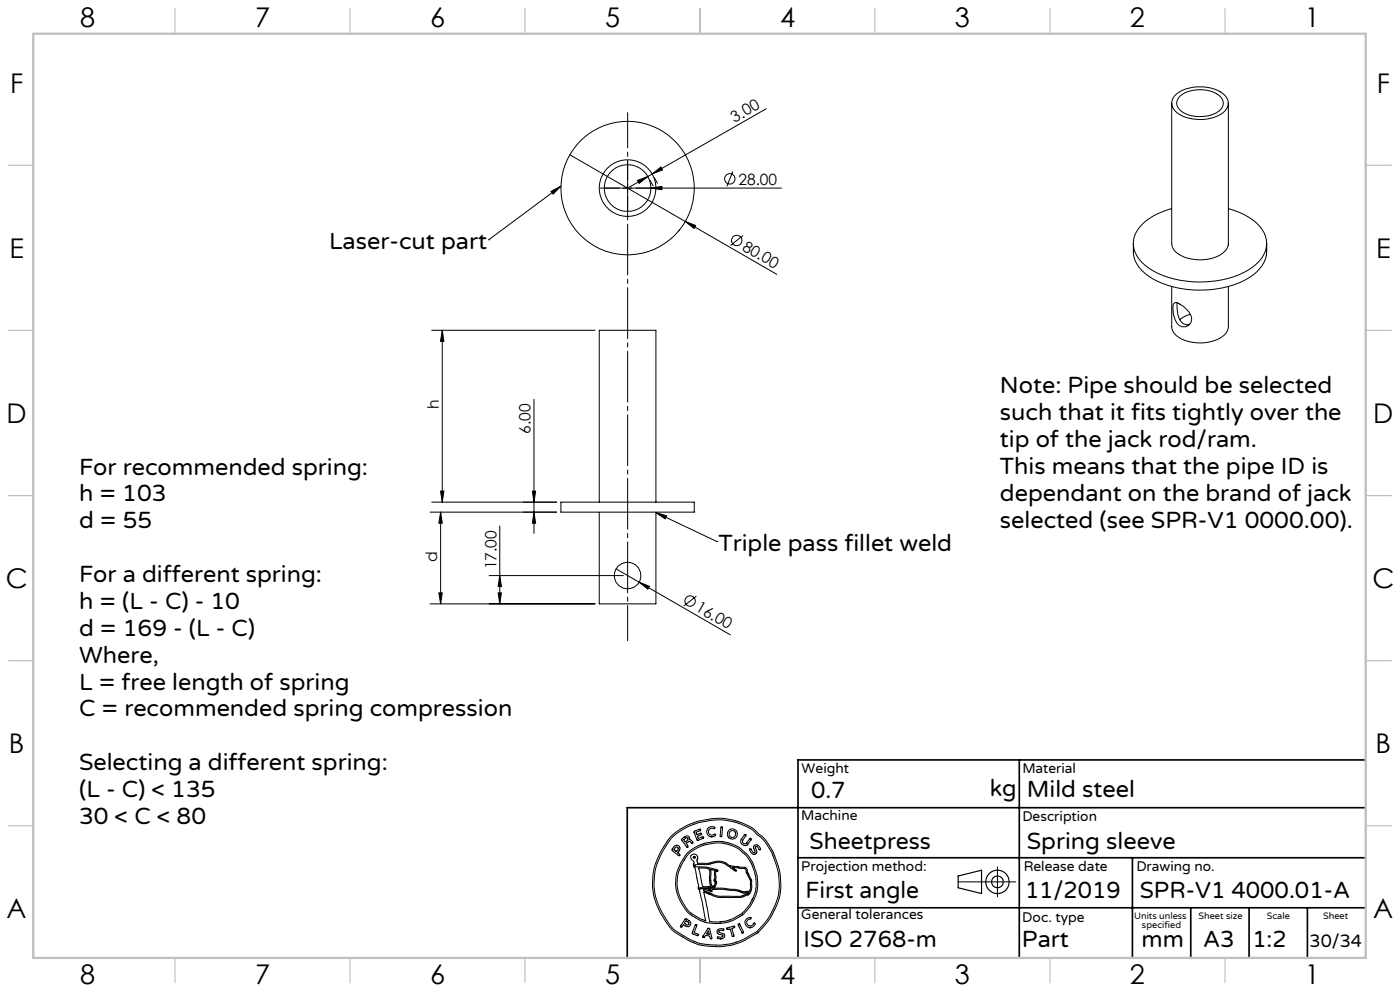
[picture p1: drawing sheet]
<svg xmlns="http://www.w3.org/2000/svg" width="420mm" height="297mm" viewBox="0 0 420 297" stroke-linecap="round" stroke-linejoin="round" font-family="sans-serif">
<g fill="none" stroke="#000" stroke-width=".3">
<path d="M229.9 32.6l-34.2 19.5M351.5 30.9v42.1a4.3 4.3 0 0 0 2.9 3.7 12.5 12.5 0 0 0 12.9-1.2 3.4 3.4 0 0 0 1.2-2.5v-42.1M352.4 28.7a12.1 12.1 0 0 1 15.1-.1 3.4 3.4 0 0 1-.9 5.4 12.7 12.7 0 0 1-13.8-.5 3.3 3.3 0 0 1-.4-4.8zM354.2 28.7a10.1 10.1 0 0 1 12.1 .4 2.98 2.98 0 0 1-1.6 4.8 10.5 10.5 0 0 1-10.7-.9 2.74 2.74 0 0 1 .2-4.3zM165.3 57.4l3-1.6-2.4 2.4zM168.3 55.8l-21.7 16.1M171 46.4l62 35.8M180 56.4h54.5M188.3 48.1v5.7M188.3 55.1v2.5M188.3 58.9v5.7M191.2 54.1l3.1-1.2-2.6 2.1z"/>
<path d="M194.3 52.9l-5.5 3.2M195 54l.9 1.7M195.3 56.4l3.3-.5v1zM195.7 52.1l-1.4 .8M195.7 52.1l2.6-2 .5 .8zM196.3 53.3l.9 1.6M219.9 51.4l-1.8 4.4M146.6 71.9h.1M205.6 66.4l3.1 1.2-.5 .9zM222.9 70.6l-3.8 3M340 73a9.4 9.4 0 0 0 4.7 9.9 30.7 30.7 0 0 0 29.9 .4 10 10 0 0 0 5.4-10.3M351.5 62.5a16.3 16.3 0 0 0-11 7.8 7.8 7.8 0 0 0 3.1 9.3 28.5 28.5 0 0 0 21.5 4.5 20.1 20.1 0 0 0 13.5-6.9 7.6 7.6 0 0 0-1.7-10.4 20.6 20.6 0 0 0-8.4-4.3"/>
<path d="M129.5 99h49M132.7 99v51.5M132.7 99l.5 3.3h-1zM351.5 85.9v12a5.5 5.5 0 0 0 5 4.4 12.3 12.3 0 0 0 10.8-1.9 3.6 3.6 0 0 0 1.2-2.5v-12M352.3 90.8a4.3 4.3 0 0 1 3.6 1.8 3.2 3.2 0 0 1 .7 4.9 2.66 2.66 0 0 1-4.2-1.9 8.7 8.7 0 0 1-.4-4.4zM353.2 90.8l-.1 .9a6.6 6.6 0 0 0 1.9 5.3l1.1 .4 .7-.2M357.1 94.2l-1.4 .5-1.8 1.1M160.2 119.7v40.1M129 153.5h38M129.5 150.5h37.5M132.2 147.2h1l-.5 3.3zM132.2 153.5v27.5"/>
<path d="M132.2 153.5l.5 3.3h-1zM149.9 157.7v23.3M159.7 147.2h1l-.5 3.3zM160.2 153.5l.5 3.3h-1zM168.3 150.5h40v3h-40zM179.8 153.5v27.5h17v-27.5M179.8 150.5v-51.5h17v51.5M196.8 153.6l3.2 1-.5 .9zM196.8 153.6l18.2 8.7M131.7 177.7h1l-.5 3.3zM146.8 172.5h40.2M149.4 177.7h1l-.5 3.3z"/>
<path d="M149.9 172.5l.5 3.3h-1zM184.8 170.5l34.3 19.7M191.7 174.5l3.1 1.2-.5 .9zM208.9 178.6l-3.8 3M215 162.3h.1M129 181h49.5M201.2 250.8l3.2-2.5 3.4-1.6 1.8-.6 3.4-.7 3.2-.2 4.1 .6 3.3 1.2 2.4 1.4 3.1 2.6 2.7 4.1 1.5 4 .7 2.8 .2 4.3-.5 3.2-2.2 5.1-1.7 2.3-2.5 2.8-3.9 2.2-2.4 1-2.1 .6-3.7 .3-4.1-.3-2.1-.5-3-1.4-4.5-2.9-2.2-3.1-2.1-3.9-1-2.8-.4-2.8 .1-3.9 .7-3.3 2-4.3zM201.8 250.8l3.3-2.4 3.5-1.5 4.6-1.1 3.7-.1 3.6 .7 3.8 1.5 1.4 .8 3.2 2.9 2.6 3.9 1.2 3.2 .9 3.2 .2 4.2-.5 3-.9 2.6-1.3 2.6-1.2 1.7-2.9 3.3-4.1 2.3-3.4 1.2-3 .4h-2.8l-3.5-.4-2.8-1-4.2-2.5-1.7-1.4-2.3-3.4-1.7-3.3-1-3.1-.3-3.2 .3-3.7 .6-2.4 1.8-3.8zM202.4 253.6l.8-.3 .7 .6v.7l-.6 .9 .7 .6-.1 .3h-.3l-2-1.6zM202.7 254l.5-.2 .3 .4-.6 1-.7-.5zM204.5 251.4l1.2-.8h.7l.5 .5v.6l.5 .1 .5 .8-.3 .2-.7-.6-.4 .1-.6 .4 .5 .8-.3 .4-1.6-2.1zM205.1 251.6l.9-.6 .4 .3v.4l-.8 .6z"/>
<path d="M206.1 253.9h.1M206.4 256.1l1.9-1.5 3.3-1.5 3.6-.5 3.1 .4 3.1 1.3 2 1.6 1.9 2.7 .8 1.9 .7 2.7-.1 3.7-.8 2.2-1.7 2.9-1.6 1.8-3.1 1.7-1.8 .6-1.8 .2-2.4-.1a.7 .7 0 0 1-.8-.9l-1.6-8 4.5 1.7 6.9-.1 2.1-.8 .5-.7 .4-1.3v-2.2l-1.3-2.5-.1-.9-.5-.5-4.5-.5-1.7-1-1.5-.4-1.3 .1-2.1 .6h-3.2l-.2-1.1 .2-.6-.2-.7-.7-.4-.9 .2-.3 .4 .1 .6 .9 1-.1 1.4 .5 .7 1 5.3-.2 .6 .4 .5 .3 1.1 1.6 8.2-1.4-.6-3.1-1.8-.8-.7-2-3.1-1.1-3-.2-2.4 .4-2.8 1.1-2.8zM208.2 249.2l1.9-.7v.5l-1.3 .4v.3l.3 .5 1.1-.5 .3 .2-.1 .3-1.2 .4 .3 .7 1.3-.5 .2 .1v.3l-1.8 .6zM209.3 251.9h.1M212.4 248.2l.9-.4 1.1 .1-.1 .5-.9-.2-.6 .3-.3 .9 .6 .8 .8 .1 .6-.3 .2 .4-1 .4-1.2-.3-.5-1.1zM213.3 250.8h.1M216.4 247.8h.2l.2 .4-.3 2.4-.3 .2-.2-.4zM223.3 250.2l.4-.1 .1 .3-1.1 1.6 .4 .8h.7l1.2-1.6 .4 .2-1 1.6-.6 .4-1.1-.3-.5-.9 .2-.7zM224.9 254.5l.3-.1 .6 .9 .6 .2-.3-1.8 .5-.5 .8 .2 .8 1-.3 .3-.7-1h-.5l-.1 .4 .4 1.4-.6 .6-1-.5zM226.1 256h.1M299.2 259.8v9M202.9 266.9l-.2-2.4 .3-3 1.1-2.6 1.6-2.6 1.5-1.5 2.2-1.3 2-.8 2.4-.4 2.3-.1 2.3 .4 3.4 1.4 2.2 1.9 1.2 1.7 .9 1.7 1.1 3.3 .1 2.8-.2 1.8-.6 1.8-1.5 2.7-2.4 2.6-2.7 1.5-2.3 .8-2.8 .2-3.1-.3-2-.8-2.4-1.5-1.1-.8-1.7-2.6-1-2-.6-1.9"/>
<path d="M205.6 275.4l.3-.1 1.1 .9 .2 1-.4 .4-.7 .1-1.1-.6-.5 .7h-.3v-.3zM205.8 275.9l.9 .6-.1 .6-.4 .1-.9-.5zM208.6 277.2l.3-.1 .2 .3-.9 2.1 1.2 .5 .1 .2-.2 .3-1.7-.8zM210.1 266.4h.1M210.2 266.4l6.5-.2 4.2 .4 2.2 .7h.4M211 266.7h1l1.5 .5 .1-.6 3-.1 4.4 .5 2 .7 1.7-.2-.5 .4-2.1 .7h-6l-1.9-.4-3.1-1.2zM212 260.3l-2.4-.2 1.1 5.6 2.5-.1-.4-1.9 .1-2.6-.2-.7-.7-.1M212.4 278.2l.5 .2 .7 2.6-.2 .3h-.3l-.2-.7-.2-.1-1-.2-.4 .6-.4-.1zM212.5 278.9l.3 1.1-.9-.1zM212.6 266.6h-.1M212.7 266.6h.5l.1 .2zM213.1 260.6l1.4 .2v2.3l-.3 .8 .4 .7-.4 .9-.3 .1h-.3l-.3-1v-3.1z"/>
<path d="M214.8 260.9l.1 .1M214.8 261v2.2l-.2 .6 .4 .5v.4l-.5 1-.6 .3-4.1 .1 .3 .3M214.9 261l.3 .2 .2-.3-.6-.3-2.7-.7-3.5-.2-.2-.5 3.8-.1 2.5-.6 1.2-.1 1.5 .5 3.3 2.2 .2-.3-1.2-.8 3.8 .3 1.7 3.9v1.8l-.3 1.1-1.4 .2M215.2 278.8l.8-.5 1.1 .2-.1 .4-.9-.1-.5 .3 .2 .4 1.5 .5 .1 .6-.4 .6-1 .2-.8-.3 .2-.4 1 .2 .5-.3-.1-.4-1.5-.5-.2-.4zM216 276.3h.1M218.1 278.2l2.1-.7 .2 .2-.1 .3-.8 .2 .7 2.2-.1 .3-.5-.2-.6-2.1-.8 .2zM221.5 277l.4-.1 1.1 2.4v.2h-.4zM222.7 279.6h.1M223.5 267.3h.1M223.9 275.4l1.3-.4v.3l-.6 .3-.5 .4v.9l.5 .6h.6l1.2-.9 .2 .3-.4 .6-1.1 .6-1.1-.5-.5-1zM224.9 278h.1M287.4 264.3h17.3"/>
<path d="M213.2 281.3h.1M216 281.4h.1"/>
<circle cx="188.3" cy="56.4" r="20"/>
<circle cx="188.3" cy="56.4" r="7"/>
<circle cx="188.3" cy="56.4" r="8.5"/>
<circle cx="219" cy="53.6" r="1.55"/>
<circle cx="221" cy="72.1" r="1.56"/>
<circle cx="188.3" cy="172.5" r="4"/>
<circle cx="207" cy="180.1" r="1.55"/>
<circle cx="208.3" cy="256.9" r=".26"/>
<circle cx="219.7" cy="250" r="1.51"/>
<circle cx="219.7" cy="250" r="1.01"/>
</g>
<g fill="none" stroke="#000" stroke-width=".35">
<path d="M287.4 262.5l7.1-1.7v7l-7.1-1.7z"/>
<circle cx="299.2" cy="264.3" r="3.5"/>
<circle cx="299.2" cy="264.3" r="1.75"/>
</g>
<path d="M188.3 33.8v158.2" fill="none" stroke="#000" stroke-width=".3" stroke-dasharray="15.2 1.3 1.3 1.3" stroke-dashoffset="4.7"/>
<path d="M305.8 227.7v59.2M409.7 227.7h-170.3v59.2M239.4 257.1h170.3M339.7 257.1v29.9M409.7 242.1h-221.5v45M239.4 272.1h170.3M357.2 272.1v14.8M374.7 272.1v14.8M392.2 272.1v14.8" fill="none" stroke="#000" stroke-width=".5"/>
<g fill="none" stroke="#c0c0c0" stroke-width=".35">
<path d="M52.5 2.5v7.5M105 2.5v7.5M157.5 2.5v7.5M210 2.5v7.5M262.5 2.5v7.5M315 2.5v7.5M367.5 2.5v7.5M2.5 49.5h7.5M410 49.5h7.5M2.5 99h7.5M410 99h7.5M2.5 148.5h7.5"/>
<path d="M410 148.5h7.5M2.5 198h7.5M410 198h7.5M2.5 247.5h7.5M410 247.5h7.5M52.5 287v7.5M105 287v7.5M157.5 287v7.5M210 287v7.5M262.5 287v7.5M315 287v7.5M367.5 287v7.5"/>
</g>
<path d="M10 10.1h399.7v277h-399.7z" fill="none" stroke="#c0c0c0" stroke-width=".7"/>
<g fill="#000">
<path d="M195.3 56.4l3.3-.5v1z"/>
<path d="M191.2 54.1l3.1-1.2-2.6 2.1zM195.7 52.1l2.6-2 .5 .8z"/>
<path d="M132.2 153.5l.5 3.3h-1zM131.7 177.7h1l-.5 3.3zM149.9 172.5l.5 3.3h-1zM149.4 177.7h1l-.5 3.3zM132.7 99l.5 3.3h-1zM132.2 147.2h1l-.5 3.3z"/>
<path d="M160.2 153.5l.5 3.3h-1zM159.7 147.2h1l-.5 3.3z"/>
<path d="M196.8 153.6l3.2 1-.5 .9zM165.3 57.4l3-1.6-2.4 2.4z"/>
<path d="M191.7 174.5l2.6 2.1 .5-.9zM205.6 66.4l2.6 2.1 .5-.9z"/>
</g>
<g font-size="8.1">
<text x="24" y="8">8</text>
<text x="76.5" y="8">7</text>
<text x="129" y="8">6</text>
<text x="181.5" y="8">5</text>
<text x="234" y="8">4</text>
<text x="286.5" y="8">3</text>
<text x="339" y="8">2</text>
<text x="391.5" y="8">1</text>
<text x="3" y="27.7">F</text>
<text x="413" y="27.7">F</text>
<text x="2.8" y="77.2">E</text>
<text x="412.8" y="77.2">E</text>
<text x="2" y="126.7">D</text>
<text x="412" y="126.7">D</text>
<text x="1.7" y="176.2">C</text>
<text x="411.7" y="176.2">C</text>
<text x="2.7" y="225.7">B</text>
<text x="412.7" y="225.7">B</text>
<text x="2" y="275.2">A</text>
<text x="412" y="275.2">A</text>
<text x="24" y="295">8</text>
<text x="76.5" y="295">7</text>
<text x="129" y="295">6</text>
<text x="181.5" y="295">5</text>
<text x="234" y="295">4</text>
<text x="286.5" y="295">3</text>
<text x="339" y="295">2</text>
<text x="391.5" y="295">1</text>
</g>
<g font-size="7.1">
<text x="98.7" y="74.7">Laser-cut part</text>
<text x="300" y="117.8">Note: Pipe should be selected</text>
<text x="300" y="125.9">such that it fits tightly over the</text>
<text x="300" y="133.9">tip of the jack rod/ram.</text>
<text x="23.7" y="142.2">For recommended spring:</text>
<text x="300" y="142">This means that the pipe ID is</text>
<text x="23.7" y="150.3">h = 103</text>
<text x="300" y="150">dependant on the brand of jack</text>
<text x="23.7" y="158.3">d = 55</text>
<text x="300" y="158.1">selected (see SPR-V1 0000.00).</text>
<text x="215.5" y="165.1">Triple pass fillet weld</text>
<text x="23.7" y="174.4">For a different spring:</text>
<text x="23.7" y="182.5">h = (L - C) - 10</text>
<text x="23.7" y="190.5">d = 169 - (L - C)</text>
<text x="23.7" y="198.6">Where,</text>
<text x="23.7" y="206.7">L = free length of spring</text>
<text x="23.7" y="214.7">C = recommended spring compression</text>
<text x="23.7" y="230.8">Selecting a different spring:</text>
<text x="23.7" y="238.9">(L - C) &lt; 135</text>
<text x="243.3" y="239.1">0.7</text>
<text x="297" y="238.5">kg</text>
<text x="308" y="239">Mild steel</text>
<text x="23.7" y="246.9">30 &lt; C &lt; 80</text>
<text x="242.9" y="254.4">Sheetpress</text>
<text x="308" y="254.4">Spring sleeve</text>
<text x="241.6" y="269.2">First angle</text>
<text x="307.5" y="269.2">11/2019</text>
<text x="342" y="269.2">SPR-V1 4000.01-A</text>
<text x="241.1" y="283.7">ISO 2768-m</text>
<text x="306.6" y="283.9">Part</text>
<text x="342.5" y="283.9">mm</text>
<text x="360.9" y="283.9">A3</text>
<text x="375.7" y="283.9">1:2</text>
</g>
<text font-size="5.4" x="392.9" y="283.8">30/34</text>
<g font-size="4.7">
<text x="220.4" y="36.8" transform="rotate(-30 220.4 36.8)">3.00</text>
<text x="221.5" y="55.3">28.00</text>
<text x="222.4" y="74.8" transform="rotate(30 222.4 74.8)">80.00</text>
<text x="131.7" y="122.4" transform="rotate(-90 131.7 122.4)">h</text>
<text x="159.2" y="130" transform="rotate(-90 159.2 130)">6.00</text>
<text x="131.2" y="168.5" transform="rotate(-90 131.2 168.5)">d</text>
<text x="148.9" y="170.6" transform="rotate(-90 148.9 170.6)">17.00</text>
<text x="208.4" y="182.9" transform="rotate(30 208.4 182.9)">16.00</text>
</g>
<g font-size="4.2">
<text x="240.5" y="231.7">Weight</text>
<text x="306.7" y="231.7">Material</text>
<text x="240.4" y="245.9">Machine</text>
<text x="306.7" y="246.1">Description</text>
<text x="240.4" y="261.1">Projection method:</text>
<text x="307.1" y="261">Release date</text>
<text x="340.9" y="261">Drawing no.</text>
<text x="240.4" y="275.6">General tolerances</text>
<text x="306.7" y="276.3">Doc. type</text>
</g>
<g font-size="2.8">
<text x="340.3" y="275.3">Units unless</text>
<text x="359.6" y="275.3">Sheet size</text>
<text x="380" y="275.3">Scale</text>
<text x="396.9" y="275.3">Sheet</text>
<text x="342.6" y="278.2">specified</text>
</g>
</svg>
